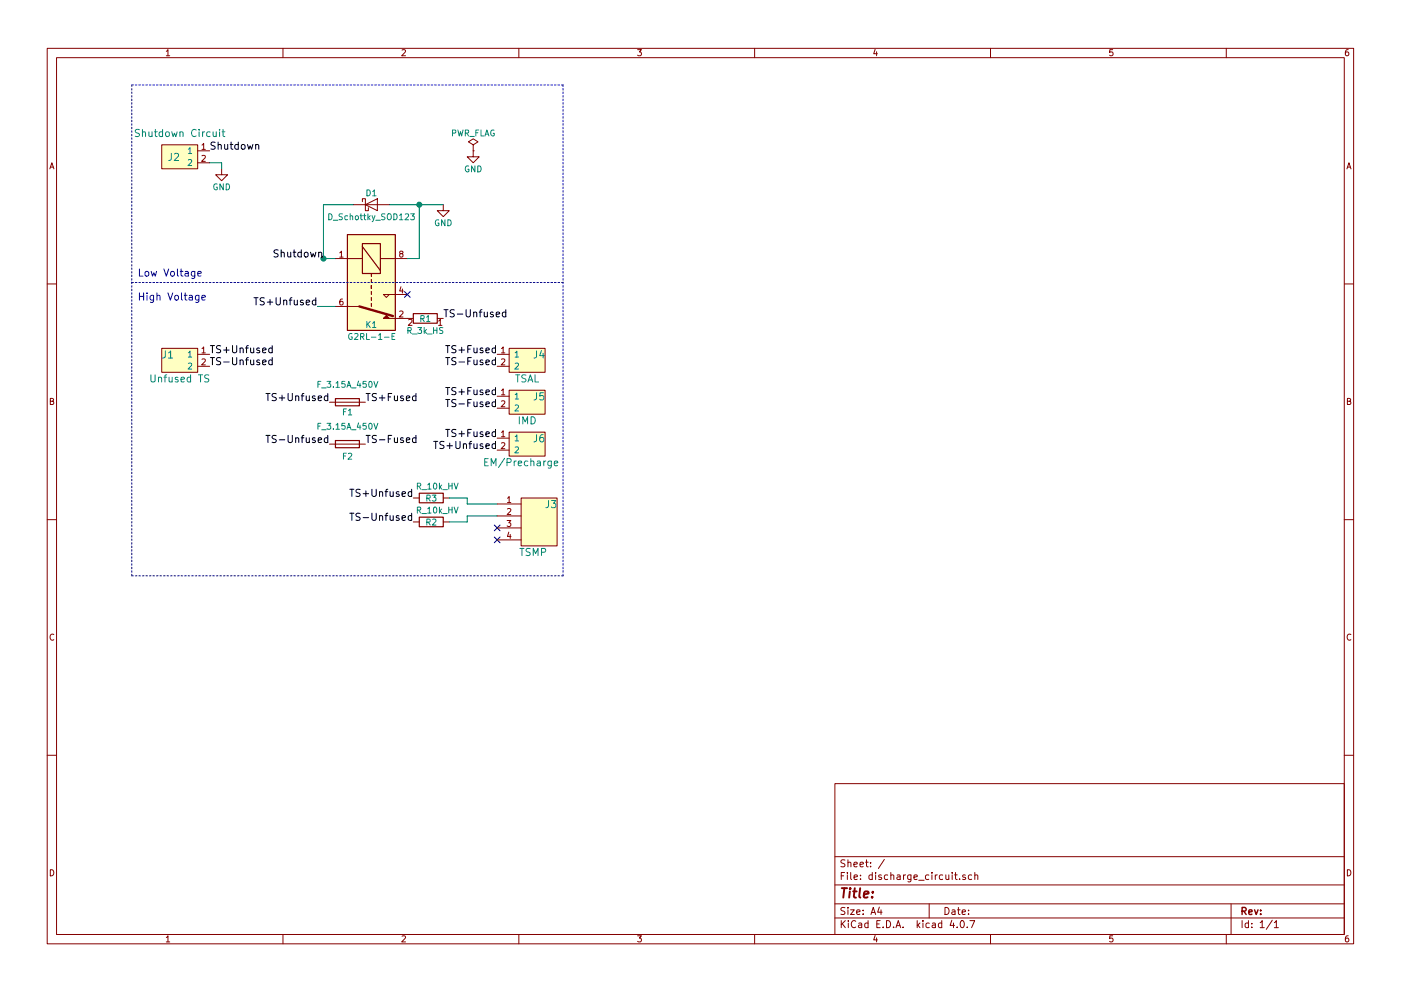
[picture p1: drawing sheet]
EESchema Schematic File Version 2
LIBS:formula
LIBS:power
LIBS:device
LIBS:switches
LIBS:relays
LIBS:motors
LIBS:transistors
LIBS:conn
LIBS:linear
LIBS:regul
LIBS:74xx
LIBS:cmos4000
LIBS:adc-dac
LIBS:memory
LIBS:xilinx
LIBS:microcontrollers
LIBS:dsp
LIBS:microchip
LIBS:analog_switches
LIBS:motorola
LIBS:texas
LIBS:intel
LIBS:audio
LIBS:interface
LIBS:digital-audio
LIBS:philips
LIBS:display
LIBS:cypress
LIBS:siliconi
LIBS:opto
LIBS:atmel
LIBS:contrib
LIBS:valves
LIBS:discharge_circuit-cache
EELAYER 25 0
EELAYER END
$Descr A4 11693 8268
encoding utf-8
Sheet 1 1
Title ""
Date ""
Rev ""
Comp ""
Comment1 ""
Comment2 ""
Comment3 ""
Comment4 ""
$EndDescr
$Comp
L G2RL-1-E K1
U 1 1
P 2900 2150
F 0 "K1" V 3450 2300 50  0000 L CNN
F 1 "G2RL-1-E" V 3550 2150 50  0000 L CNN
F 2 "footprints:Relay_SPDT_OMRON-G2RL-1-E" H 3550 2300 50  0001 L CNN
F 3 "http://omronfs.omron.com/en_US/ecb/products/pdf/en-g2rl.pdf" H 3550 2000 50  0001 L CNN
F 4 "https://www.digikey.com/product-detail/en/omron-electronics-inc-emc-div/G2RL-1-E-DC12/Z2834-ND/368834?WT.srch=1&gclid=CjwKCAjw7MDPBRAFEiwAppdF9Hq_oi1W3KBGxJPPM2RUBlXwE31iIe8Dui3_bYGZrJP0d0zIX0IHKBoCkWsQAvD_BwE" H 3650 2600 60  0001 C CNN "PurchasingLink"
F 5 "Z2834-ND" H 3750 2700 60  0001 C CNN "MPN"
F 6 "Digi-Key" H 3850 2800 60  0001 C CNN "MFN"
F 7 "Value" H 3950 2900 60  0001 C CNN "Package"
	1    2900 2150
	0    1    1    0   
$EndComp
$Comp
L F_3.15A_450V F1
U 1 1
P 2900 3350
F 0 "F1" V 2980 3350 50  0000 C CNN
F 1 "F_3.15A_450V" V 2750 3350 50  0000 C CNN
F 2 "footprints:Fuse_TE7_Littelfuse-807Series" V 2830 3350 50  0001 C CNN
F 3 "http://www.mouser.com/ds/2/240/Littelfuse_Fuse_807_Datasheet.pdf-794915.pdf" V 2980 3350 50  0001 C CNN
F 4 "Mouser" H 2900 3350 60  0001 C CNN "MFN"
F 5 "80713150440" H 2900 3350 60  0001 C CNN "MPN"
F 6 "Value" H 2900 3350 60  0001 C CNN "Package"
F 7 "https://www.mouser.com/ProductDetail/Littelfuse/80713150440/?qs=%2fha2pyFaduj6aUSS3K8RSlC9flo%2fx0HLwwpdMiFRoD3Yb7kI5hEeOg%3d%3d" V 3380 3750 60  0001 C CNN "PurchasingLink"
	1    2900 3350
	0    1    1    0   
$EndComp
$Comp
L F_3.15A_450V F2
U 1 1
P 2900 3700
F 0 "F2" V 3000 3700 50  0000 C CNN
F 1 "F_3.15A_450V" V 2750 3700 50  0000 C CNN
F 2 "footprints:Fuse_TE7_Littelfuse-807Series" V 2830 3700 50  0001 C CNN
F 3 "http://www.mouser.com/ds/2/240/Littelfuse_Fuse_807_Datasheet.pdf-794915.pdf" V 2980 3700 50  0001 C CNN
F 4 "Mouser" H 2900 3700 60  0001 C CNN "MFN"
F 5 "80713150440" H 2900 3700 60  0001 C CNN "MPN"
F 6 "Value" H 2900 3700 60  0001 C CNN "Package"
F 7 "https://www.mouser.com/ProductDetail/Littelfuse/80713150440/?qs=%2fha2pyFaduj6aUSS3K8RSlC9flo%2fx0HLwwpdMiFRoD3Yb7kI5hEeOg%3d%3d" V 3380 4100 60  0001 C CNN "PurchasingLink"
	1    2900 3700
	0    1    1    0   
$EndComp
$Comp
L Ultrafit_2 J1
U 1 1
P 1500 3000
F 0 "J1" H 1400 3050 60  0000 C CNN
F 1 "Unfused TS" H 1500 2850 60  0000 C CNN
F 2 "footprints:Ultrafit_2" H 1400 3050 60  0001 C CNN
F 3 "" H 1500 3150 60  0001 C CNN
F 4 "https://www.digikey.com/product-detail/en/molex-llc/1722861102/WM11570-ND/5344267" H 1600 3250 60  0001 C CNN "PurchasingLink"
F 5 "Digi-Key" H 1700 3350 60  0001 C CNN "MFN"
F 6 "WM11570-ND" H 1800 3450 60  0001 C CNN "MPN"
F 7 "Value" H 1900 3550 60  0001 C CNN "Package"
	1    1500 3000
	1    0    0    -1  
$EndComp
$Comp
L Ultrafit_2 J2
U 1 1
P 1500 1300
F 0 "J2" H 1450 1300 60  0000 C CNN
F 1 "Shutdown Circuit" H 1500 1500 60  0000 C CNN
F 2 "footprints:Ultrafit_2" H 1400 1350 60  0001 C CNN
F 3 "" H 1500 1450 60  0001 C CNN
F 4 "https://www.digikey.com/product-detail/en/molex-llc/1722861102/WM11570-ND/5344267" H 1600 1550 60  0001 C CNN "PurchasingLink"
F 5 "Digi-Key" H 1700 1650 60  0001 C CNN "MFN"
F 6 "WM11570-ND" H 1800 1750 60  0001 C CNN "MPN"
F 7 "Value" H 1900 1850 60  0001 C CNN "Package"
	1    1500 1300
	1    0    0    -1  
$EndComp
$Comp
L D_Schottky_SOD123 D1
U 1 1
P 3100 1700
F 0 "D1" H 3100 1800 50  0000 C CNN
F 1 "D_Schottky_SOD123" H 3100 1600 50  0000 C CNN
F 2 "footprints:D_SOD-123W_OEM" H 3000 1700 50  0001 C CNN
F 3 "https://assets.nexperia.com/documents/data-sheet/PMEG10010ELR.pdf" H 3100 1800 50  0001 C CNN
F 4 "1727-2394-1-ND" H 3200 1900 60  0001 C CNN "MPN"
F 5 "Digi-Key" H 3300 2000 60  0001 C CNN "MFN"
F 6 "https://www.digikey.com/product-detail/en/nexperia-usa-inc/PMEG10010ELRX/1727-2394-1-ND/5436140" H 3400 2100 60  0001 C CNN "PurchasingLink"
	1    3100 1700
	1    0    0    -1  
$EndComp
$Comp
L GND #PWR01
U 1 1
P 3700 1700
F 0 "#PWR01" H 3700 1450 50  0001 C CNN
F 1 "GND" H 3700 1550 50  0000 C CNN
F 2 "" H 3700 1700 50  0001 C CNN
F 3 "" H 3700 1700 50  0001 C CNN
	1    3700 1700
	1    0    0    -1  
$EndComp
$Comp
L GND #PWR02
U 1 1
P 1850 1400
F 0 "#PWR02" H 1850 1150 50  0001 C CNN
F 1 "GND" H 1850 1250 50  0000 C CNN
F 2 "" H 1850 1400 50  0001 C CNN
F 3 "" H 1850 1400 50  0001 C CNN
	1    1850 1400
	1    0    0    -1  
$EndComp
Wire Wire Line
	2950 1700 2700 1700
Wire Wire Line
	2700 1700 2700 2150
Wire Wire Line
	3250 1700 3700 1700
Wire Wire Line
	3500 1700 3500 2150
Wire Wire Line
	3500 2150 3400 2150
Connection ~ 3500 1700
Text Label 2650 2550 2    60   ~ 0
TS+Unfused
Text Label 3700 2650 0    60   ~ 0
TS-Unfused
$Comp
L R_10k_HV R2
U 1 1
P 3600 4350
F 0 "R2" V 3600 4350 50  0000 C CNN
F 1 "R_10k_HV" V 3500 4400 50  0000 C CNN
F 2 "footprints:R_10K_HV" H 3530 4350 50  0001 C CNN
F 3 "http://www.vishay.com/docs/28731/pacserie.pdf" H 3680 4350 50  0001 C CNN
F 4 "PPC5D10.0KCT-ND " H 3600 4350 60  0001 C CNN "MPN"
F 5 "Digi-Key" H 3600 4350 60  0001 C CNN "MFN"
F 6 "Value" H 3600 4350 60  0001 C CNN "Package"
F 7 "https://www.digikey.com/products/en?keywords=PPC5D10.0KCT-ND" H 4080 4750 60  0001 C CNN "PurchasingLink"
	1    3600 4350
	0    1    1    0   
$EndComp
$Comp
L R_10k_HV R3
U 1 1
P 3600 4150
F 0 "R3" V 3600 4150 50  0000 C CNN
F 1 "R_10k_HV" V 3500 4200 50  0000 C CNN
F 2 "footprints:R_10K_HV" H 3530 4150 50  0001 C CNN
F 3 "http://www.vishay.com/docs/28731/pacserie.pdf" H 3680 4150 50  0001 C CNN
F 4 "PPC5D10.0KCT-ND " H 3600 4150 60  0001 C CNN "MPN"
F 5 "Digi-Key" H 3600 4150 60  0001 C CNN "MFN"
F 6 "Value" H 3600 4150 60  0001 C CNN "Package"
F 7 "https://www.digikey.com/products/en?keywords=PPC5D10.0KCT-ND" H 4080 4550 60  0001 C CNN "PurchasingLink"
	1    3600 4150
	0    1    1    0   
$EndComp
$Comp
L R_3k_HS R1
U 1 1
P 3550 2650
F 0 "R1" V 3550 2650 50  0000 C CNN
F 1 "R_3k_HS" V 3650 2650 50  0000 C CNN
F 2 "footprints:R_3k_HS_TO247" H 3480 2650 50  0001 C CNN
F 3 "http://dpk3n3gg92jwt.cloudfront.net/domains/ohmite/pdf/acl_ap101.pdf" H 3630 2650 50  0001 C CNN
F 4 "Digi-Key" H 3550 2650 60  0001 C CNN "MFN"
F 5 "AP101 3K J " H 3550 2650 60  0001 C CNN "MPN"
F 6 "Value" H 3550 2650 60  0001 C CNN "Package"
F 7 "https://www.digikey.com/product-detail/en/ohmite/AP101-3K-J/AP101-3K-J-ND/5878525" H 4030 3050 60  0001 C CNN "PurchasingLink"
	1    3550 2650
	0    1    1    0   
$EndComp
Text Label 3450 4350 2    60   ~ 0
TS-Unfused
Text Label 3450 4150 2    60   ~ 0
TS+Unfused
Text Label 2750 3350 2    60   ~ 0
TS+Unfused
Text Label 2750 3700 2    60   ~ 0
TS-Unfused
Text Label 3050 3350 0    60   ~ 0
TS+Fused
Text Label 3050 3700 0    60   ~ 0
TS-Fused
Text Label 1750 2950 0    60   ~ 0
TS+Unfused
Text Label 1750 3050 0    60   ~ 0
TS-Unfused
Wire Wire Line
	1750 1350 1850 1350
Wire Wire Line
	1850 1350 1850 1400
Text Label 1750 1250 0    60   ~ 0
Shutdown
Connection ~ 2700 2150
Wire Wire Line
	2700 2150 2800 2150
Text Label 2700 2150 2    60   ~ 0
Shutdown
Wire Notes Line
	1100 700  1100 4800
Wire Notes Line
	1100 4800 4700 4800
Wire Notes Line
	4700 4800 4700 700 
Wire Notes Line
	4700 700  1100 700 
Wire Notes Line
	1100 2350 4700 2350
Text Notes 1150 2500 0    60   ~ 0
High Voltage\n
Text Notes 1150 2300 0    60   ~ 0
Low Voltage\n
Wire Wire Line
	2650 2550 2800 2550
$Comp
L PWR_FLAG #FLG03
U 1 1
P 3950 1250
F 0 "#FLG03" H 3950 1325 50  0001 C CNN
F 1 "PWR_FLAG" H 3950 1400 50  0000 C CNN
F 2 "" H 3950 1250 50  0001 C CNN
F 3 "" H 3950 1250 50  0001 C CNN
	1    3950 1250
	1    0    0    -1  
$EndComp
$Comp
L GND #PWR04
U 1 1
P 3950 1250
F 0 "#PWR04" H 3950 1000 50  0001 C CNN
F 1 "GND" H 3950 1100 50  0000 C CNN
F 2 "" H 3950 1250 50  0001 C CNN
F 3 "" H 3950 1250 50  0001 C CNN
	1    3950 1250
	1    0    0    -1  
$EndComp
NoConn ~ 3400 2450
$Comp
L Ultrafit_2 J5
U 1 1
P 4400 3350
F 0 "J5" H 4300 3400 60  0000 C CNN
F 1 "IMD" H 4400 3200 60  0000 C CNN
F 2 "footprints:Ultrafit_2" H 4300 3400 60  0001 C CNN
F 3 "" H 4400 3500 60  0001 C CNN
F 4 "https://www.digikey.com/product-detail/en/molex-llc/1722861102/WM11570-ND/5344267" H 4500 3600 60  0001 C CNN "PurchasingLink"
F 5 "Digi-Key" H 4600 3700 60  0001 C CNN "MFN"
F 6 "WM11570-ND" H 4700 3800 60  0001 C CNN "MPN"
F 7 "Value" H 4800 3900 60  0001 C CNN "Package"
	1    4400 3350
	-1   0    0    -1  
$EndComp
Text Label 4150 3300 2    60   ~ 0
TS+Fused
Text Label 4150 3400 2    60   ~ 0
TS-Fused
$Comp
L Ultrafit_2 J6
U 1 1
P 4400 3700
F 0 "J6" H 4300 3750 60  0000 C CNN
F 1 "EM/Precharge" H 4450 3550 60  0000 C CNN
F 2 "footprints:Ultrafit_2" H 4300 3750 60  0001 C CNN
F 3 "" H 4400 3850 60  0001 C CNN
F 4 "https://www.digikey.com/product-detail/en/molex-llc/1722861102/WM11570-ND/5344267" H 4500 3950 60  0001 C CNN "PurchasingLink"
F 5 "Digi-Key" H 4600 4050 60  0001 C CNN "MFN"
F 6 "WM11570-ND" H 4700 4150 60  0001 C CNN "MPN"
F 7 "Value" H 4800 4250 60  0001 C CNN "Package"
	1    4400 3700
	-1   0    0    -1  
$EndComp
Text Label 4150 3650 2    60   ~ 0
TS+Fused
Text Label 4150 3750 2    60   ~ 0
TS+Unfused
$Comp
L Ultrafit_2 J4
U 1 1
P 4400 3000
F 0 "J4" H 4300 3050 60  0000 C CNN
F 1 "TSAL" H 4400 2850 60  0000 C CNN
F 2 "footprints:Ultrafit_2" H 4300 3050 60  0001 C CNN
F 3 "" H 4400 3150 60  0001 C CNN
F 4 "https://www.digikey.com/product-detail/en/molex-llc/1722861102/WM11570-ND/5344267" H 4500 3250 60  0001 C CNN "PurchasingLink"
F 5 "Digi-Key" H 4600 3350 60  0001 C CNN "MFN"
F 6 "WM11570-ND" H 4700 3450 60  0001 C CNN "MPN"
F 7 "Value" H 4800 3550 60  0001 C CNN "Package"
	1    4400 3000
	-1   0    0    -1  
$EndComp
Text Label 4150 2950 2    60   ~ 0
TS+Fused
Text Label 4150 3050 2    60   ~ 0
TS-Fused
Wire Wire Line
	3750 4150 3900 4150
Wire Wire Line
	3900 4150 3900 4200
Wire Wire Line
	3900 4200 4150 4200
Wire Wire Line
	3750 4350 3900 4350
Wire Wire Line
	3900 4350 3900 4300
Wire Wire Line
	3900 4300 4150 4300
NoConn ~ 4150 4400
NoConn ~ 4150 4500
$Comp
L mx150L_2 J3
U 1 1
P 4500 4400
F 0 "J3" H 4400 4600 60  0000 C CNN
F 1 "TSMP" H 4550 4200 60  0000 C CNN
F 2 "footprints:mx150l_2" H 4400 4650 60  0001 C CNN
F 3 "http://www.literature.molex.com/SQLImages/kelmscott/Molex/PDF_Images/987650-2181.pdf" H 4500 4750 60  0001 C CNN
F 4 "Value" H 4500 4400 60  0001 C CNN "Package"
	1    4500 4400
	-1   0    0    -1  
$EndComp
$EndSCHEMATC
